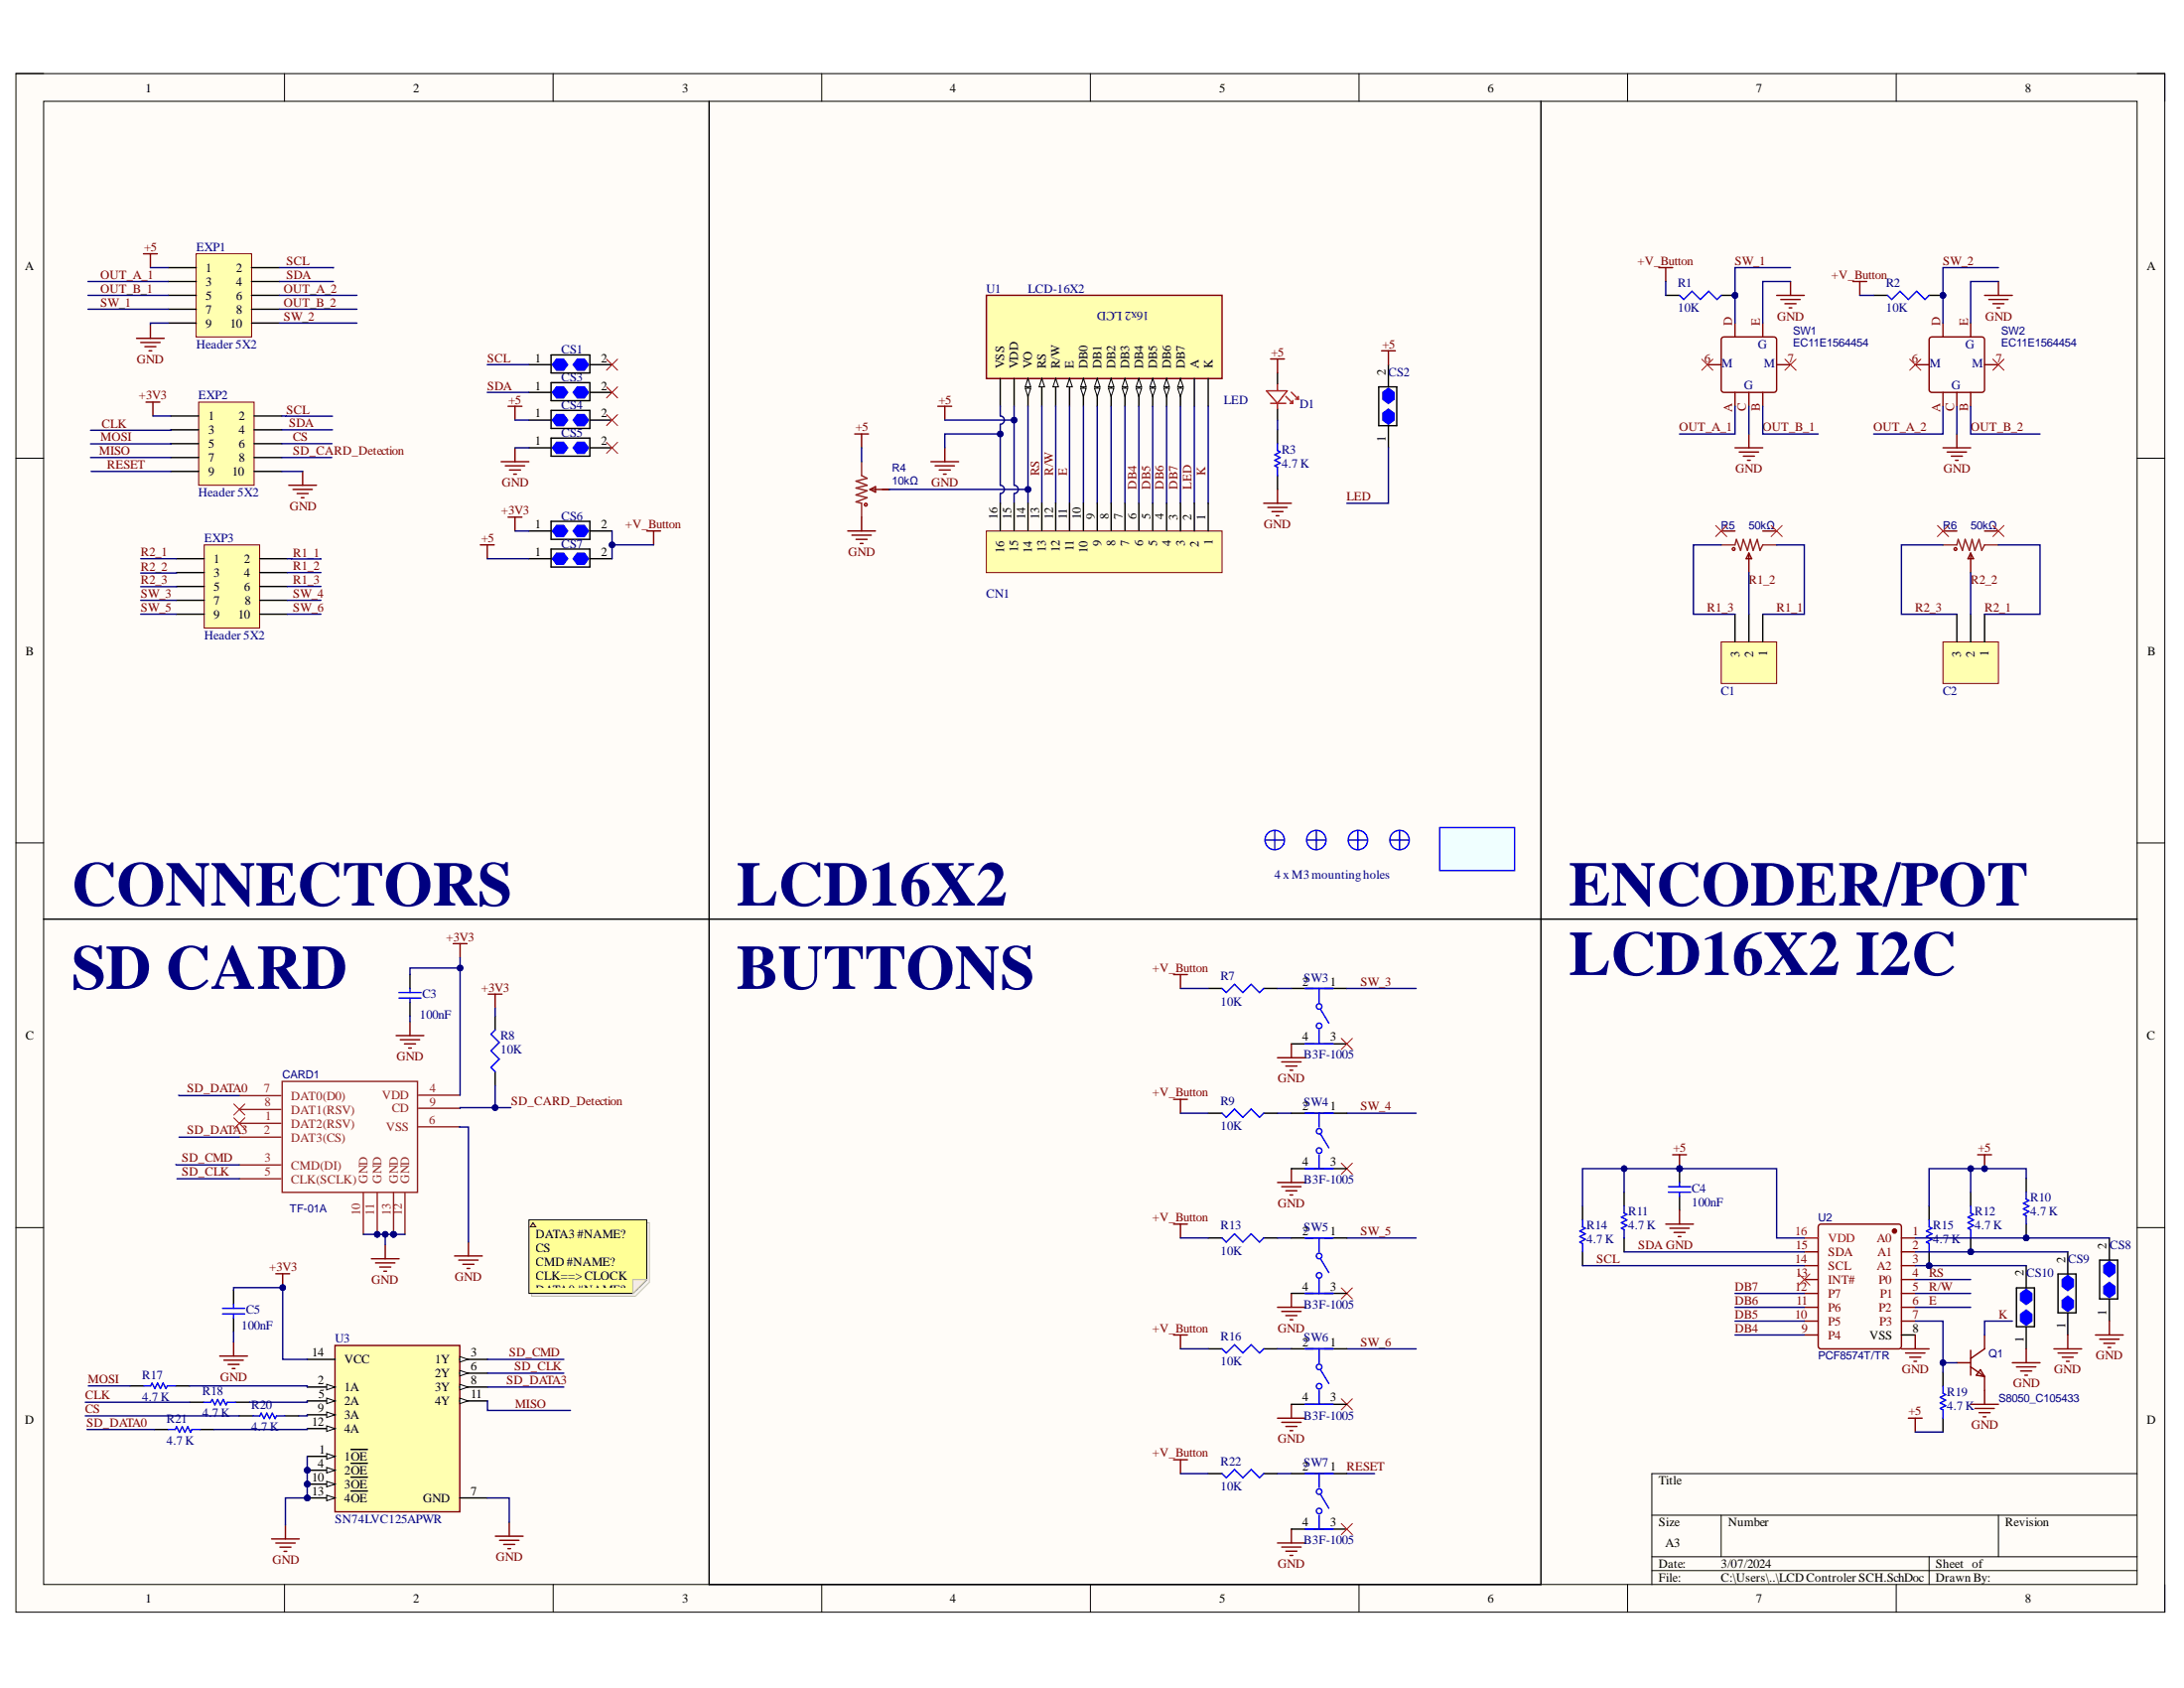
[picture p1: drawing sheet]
# Altium project LCD Controller.PrjPcb
1 sheet, 59 parts. Net scope: global (net labels, ports and power ports of the same name join across sheets).
Board file: LCD Controller PCB.PcbDoc

## Sheet LCD Controler SCH.SchDoc
size A3

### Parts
C1  Header 3  [HDR1X3-HEADER]  (value not drawn)
C2  Header 3  [HDR1X3-HEADER]  (value not drawn)
C3  100nF  [Cap 1608-0603]
C4  100nF  [Cap 1608-0603]
C5  100nF  [Cap 1608-0603]
CARD1  TF-01A  [TF-SMD_TF-01A2]
CN1  Header 16  [HDR1X16-HEADER]  (value not drawn)  (no BOM)
CS1  CHEVRON  [CHEV]  (value not drawn)  (net tie, no BOM)
CS2  CHEVRON  [CHEV]  (value not drawn)  (net tie, no BOM)
CS3  CHEVRON  [CHEV]  (value not drawn)  (net tie, no BOM)
CS4  CHEVRON  [CHEV]  (value not drawn)  (net tie, no BOM)
CS5  CHEVRON  [CHEV]  (value not drawn)  (net tie, no BOM)
CS6  CHEVRON  [CHEV]  (value not drawn)  (net tie, no BOM)
CS7  CHEVRON  [CHEV]  (value not drawn)  (net tie, no BOM)
CS8  CHEVRON  [CHEV]  (value not drawn)  (net tie, no BOM)
CS9  CHEVRON  [CHEV]  (value not drawn)  (net tie, no BOM)
CS10  CHEVRON  [CHEV]  (value not drawn)  (net tie, no BOM)
D1  LED  [LED_0603R]
EXP1  Header 5X2  [HDR2X5_exp Iner only\]
EXP2  Header 5X2  [HDR2X5_exp Iner only\]
EXP3  Header 5X2  [HDR2X5_exp Iner only\]
OS_logo1  Logo  [OS LOGO TOP]  (value not drawn)  (no BOM)
Q1  S8050_C105433  [SOT-23-3_L2.9-W1.6-P1.90-LS2.8-BR]
R1  value 10K  [RES 1608-0603]  (hidden comment: resistor)
R2  value 10K  [RES 1608-0603]  (hidden comment: resistor)
R3  4.7 K  [0805]
R4  10kΩ  [RES-ADJ-TH_3362P]
R5  50kΩ  [RES-ADJ-TH_RK09L1140A5P]
R6  50kΩ  [RES-ADJ-TH_RK09L1140A5P]
R7  value 10K  [RES 1608-0603]  (hidden comment: resistor)
R8  value 10K  [RES 1608-0603]  (hidden comment: resistor)
R9  value 10K  [RES 1608-0603]  (hidden comment: resistor)
R10  4.7 K  [0805]
R11  4.7 K  [0805]
R12  4.7 K  [0805]
R13  value 10K  [RES 1608-0603]  (hidden comment: resistor)
R14  4.7 K  [0805]
R15  4.7 K  [0805]
R16  value 10K  [RES 1608-0603]  (hidden comment: resistor)
R17  4.7 K  [0805]
R18  4.7 K  [0805]
R19  4.7 K  [0805]
R20  4.7 K  [0805]
R21  4.7 K  [0805]
R22  value 10K  [RES 1608-0603]  (hidden comment: resistor)
sc1  Sraf  [Sraf 3mm - rupa 3.2]  (value not drawn)  (no BOM)
sc2  Sraf  [Sraf 3mm - rupa 3.2]  (value not drawn)  (no BOM)
sc3  Sraf  [Sraf 3mm - rupa 3.5]  (value not drawn)  (no BOM)
sc4  Sraf  [Sraf 3mm - rupa 3.5]  (value not drawn)  (no BOM)
SW1  EC11E1564454  [SW-TH_EC11E1564454]
SW2  EC11E1564454  [SW-TH_EC11E1564454]
SW3  B3F-1005  [FP-B3F-1005-MFG]
SW4  B3F-1005  [FP-B3F-1005-MFG]
SW5  B3F-1005  [FP-B3F-1005-MFG]
SW6  B3F-1005  [FP-B3F-1005-MFG]
SW7  B3F-1005  [FP-B3F-1005-MFG]
U1  LCD-16X2  [MODULE_LCD-16X2]  (no BOM)
U2  PCF8574T/TR  [SO-16_L10.3-W7.5-P1.27-LS10.3-BL]
U3  SN74LVC125APWR  [FP-PW0014A-IPC_B]

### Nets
+3V3: C3.1 C5.2 CARD1.4(VDD) CS6.1 EXP2.1 R8.2 U3.14(VCC)
+5: C4.1 CN1.15 CS2.2 CS4.1 CS7.1 D1.1 EXP1.1 R4.3 R10.2 R11.2 R12.2 R14.2 R15.2 R19.1 U1.2(VDD) U2.16(VDD)
+V_Button: CS6.2 CS7.2 R1.2 R2.2 R7.2 R9.2 R13.2 R16.2 R22.2
GND: C3.2 C4.2 C5.1 CARD1.6(VSS) CARD1.10(GND) CARD1.11(GND) CARD1.12(GND) CARD1.13(GND) CN1.16 CS5.1 CS8.1 CS9.1 CS10.1 EXP1.9 EXP2.10 Q1.2 R3.1 R4.1 SW1.C SW1.E SW2.C SW2.E SW3.4 SW4.4 SW5.4 SW6.4 SW7.4 U1.1(VSS) U2.8(VSS) U3.1(1~{OE}) U3.4(2~{OE}) U3.7(GND) U3.10(3~{OE}) U3.13(4~{OE})
CLK: EXP2.3 R18.2
CS: EXP2.6 R20.2
DB4: CN1.6 U1.11(DB4) U2.9(P4)
DB5: CN1.5 U1.12(DB5) U2.10(P5)
DB6: CN1.4 U1.13(DB6) U2.11(P6)
DB7: CN1.3 U1.14(DB7) U2.12(P7)
E: CN1.11 U1.6(E) U2.6(P2)
K: CN1.1 Q1.3 U1.16(K)
LED: CN1.2 CS2.1 U1.15(A)
MISO: EXP2.7 U3.11(4Y)
MOSI: EXP2.5 R17.2
OUT_A_1: EXP1.3 SW1.A
OUT_A_2: EXP1.6 SW2.A
OUT_B_1: EXP1.5 SW1.B
OUT_B_2: EXP1.8 SW2.B
R1_1: C1.1 EXP3.2 R5.3
R1_2: C1.2 EXP3.4 R5.2
R1_3: C1.3 EXP3.6 R5.1
R2_1: C2.1 EXP3.1 R6.3
R2_2: C2.2 EXP3.3 R6.2
R2_3: C2.3 EXP3.5 R6.1
R/W: CN1.12 U1.5(R/W) U2.5(P1)
RESET: EXP2.9 SW7.1
RS: CN1.13 U1.4(RS) U2.4(P0)
SCL: CS1.1 EXP1.2 EXP2.2 R14.1 U2.14(SCL)
SD_CARD_Detection: CARD1.9(CD) EXP2.8 R8.1
SD_CLK: CARD1.5(CLK(SCLK)) U3.6(2Y)
SD_CMD: CARD1.3(CMD(DI)) U3.3(1Y)
SD_DATA0: CARD1.7(DAT0(D0)) R21.2
SD_DATA3: CARD1.2(DAT3(CS)) U3.8(3Y)
SDA: CS3.1 EXP1.4 EXP2.4 R11.1 U2.15(SDA)
SW_1: EXP1.7 R1.1 SW1.D
SW_2: EXP1.10 R2.1 SW2.D
SW_3: EXP3.7 SW3.1
SW_4: EXP3.8 SW4.1
SW_5: EXP3.9 SW5.1
SW_6: EXP3.10 SW6.1
NetCN1_7: CN1.7 U1.10(DB3)
NetCN1_8: CN1.8 U1.9(DB2)
NetCN1_9: CN1.9 U1.8(DB1)
NetCN1_10: CN1.10 U1.7(DB0)
NetCN1_14: CN1.14 R4.2 U1.3(VO)
NetCS8_2: CS8.2 R10.1 U2.1(A0)
NetCS9_2: CS9.2 R12.1 U2.2(A1)
NetCS10_2: CS10.2 R15.1 U2.3(A2)
NetD1_2: D1.2 R3.2
NetQ1_1: Q1.1 R19.2 U2.7(P3)
NetR7_1: R7.1 SW3.2
NetR9_1: R9.1 SW4.2
NetR13_1: R13.1 SW5.2
NetR16_1: R16.1 SW6.2
NetR17_1: R17.1 U3.2(1A)
NetR18_1: R18.1 U3.5(2A)
NetR20_1: R20.1 U3.9(3A)
NetR21_1: R21.1 U3.12(4A)
NetR22_1: R22.1 SW7.2

Not connected (* = marked no-connect by the designer): CARD1 1(DAT2(RSV))* 8(DAT1(RSV))*; CS1 2*; CS3 2*; CS4 2*; CS5 2*; R5 4* 5*; R6 4* 5*; SW1 6(EH)* 7(EH)*; SW2 6(EH)* 7(EH)*; SW3 3*; SW4 3*; SW5 3*; SW6 3*; SW7 3*; U2 13(INT#)*

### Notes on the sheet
- 4 x M3 mounting holes
- CONNECTORS
- LCD16X2
- ENCODER/POT
- SD CARD
- BUTTONS
- LCD16X2 I2C
- DATA3 ==> CS
  CMD ==>MOSI
  CLK==> CLOCK
  DATA0 ==>MISO
